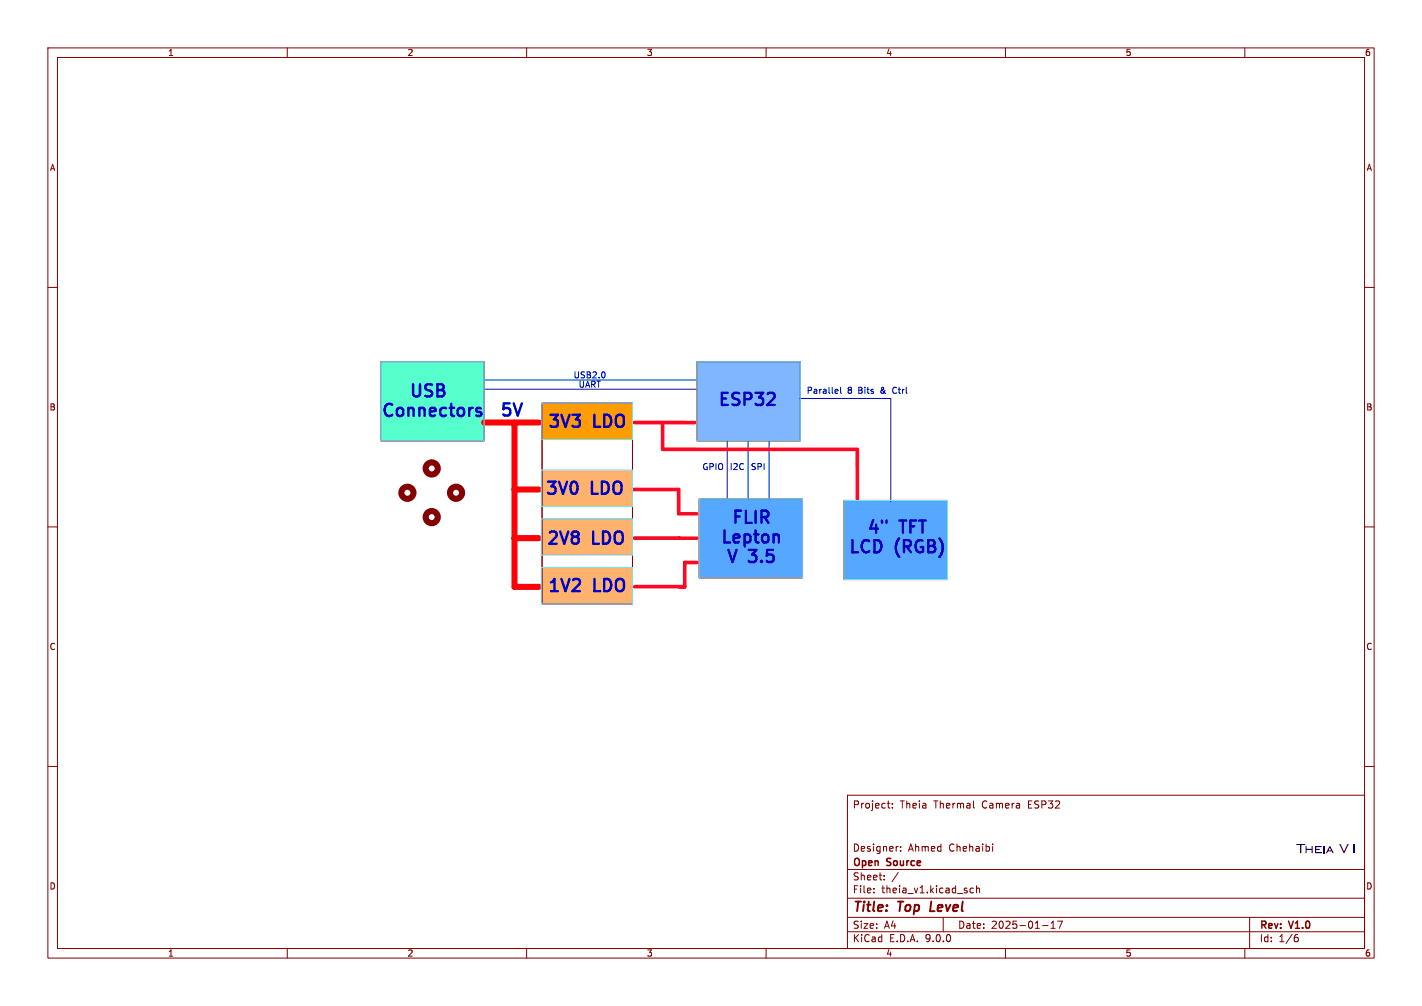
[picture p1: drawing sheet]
<svg xmlns="http://www.w3.org/2000/svg" width="297mm" height="210mm" viewBox="0 0 297 210" stroke-linecap="round" stroke-linejoin="round" font-family="sans-serif">
<g fill="none" stroke="#840000" stroke-width=".21">
<path d="M10 10h277v190h-277zM12 12h273v186h-273zM60 10v2M110 10v2M160 10v2M210 10v2M260 10v2M10 60h2M79.5 75.5h21.6v16.5h-21.6zM145.6 75.5h21.6v16.5h-21.6zM285 60h2M113.2 84.2h18.9v41.9h-18.9z"/>
<path d="M10 110h2M146 104.1h21.6v16.5h-21.6zM176.3 104.5h21.6v16.5h-21.6zM285 110h2M10 160h2M177 166h108v32h-108zM185.3 167.7h.6M185.6 168.6l.3 .1M186.4 168.6v.1M186.4 167.8v.1M187.5 176.7h.1M188.1 177.6v.1"/>
<path d="M188.1 176.8v.1M203.3 168.5l.2 .2M207.3 176.2v.1M207.3 176.7v1M285 160h2M60 198v2M110 198v2M160 198v2M177 194.5h108M177 191.5h108M177 187.5h108M177 181.5h108"/>
<path d="M182.5 186.3v.1M182.5 185.5v.1M184.7 183.6v.1M184.7 182.8v.1M187.6 182.1l-1.3 2M197 191.5v3M203.3 185.5l-.4-.1-.3 .3 .1 .6h.6M204 185.5l.2-.1 .3 .1 .1 .9M204 184.9v1.5M210 198v2M217.7 193.2h1.2M219.5 193.8h.9"/>
<path d="M219.5 192.7l.5-.4v1.5M220.9 192.3h1l-.7 1.5M260 198v2M261 191.5v6.5M270.6 195.7h.4l.2 .3-.1 .5-.5 .1M271 195.1l-.4 .1"/>
</g>
<path d="M194.5 188.2l-.2 2h.9" fill="none" stroke="#840000" stroke-width=".4"/>
<g fill="#ffb26b">
<path d="M113 108.3h19.1v7.6h-19.1z"/>
<path d="M113 118.4h19.1v7.7h-19.1z"/>
<path d="M113 98.1h19.1v7.6h-19.1z"/>
</g>
<path d="M113.2 84.2h18.9v7.6h-18.9z" fill="#ff9d00"/>
<path d="M145.6 75.5h21.6v16.5h-21.6z" fill="#7fb6ff"/>
<path d="M146.1 104.1h21.5v16.5h-21.5z" fill="#55a7ff"/>
<path d="M79.5 75.5h21.6v16.5h-21.6z" fill="#57ffcd"/>
<path d="M176.3 104.5h21.6v16.5h-21.6z" fill="#55a7ff"/>
<path d="M79.5 75.5h21.6v16.5h-21.6zM145.6 75.5h21.6v16.5h-21.6zM113.2 84.2h18.9v41.9h-18.9zM146 104.1h21.6v16.5h-21.6zM176.3 104.5h21.6v16.5h-21.6z" fill="none" stroke="#840000" stroke-width=".21"/>
<g fill="none" stroke="#840000" stroke-width="1.3">
<circle cx="90.2" cy="97.8" r="1.27"/>
<circle cx="85.1" cy="102.9" r="1.27"/>
<circle cx="90.2" cy="107.9" r="1.27"/>
<circle cx="95.2" cy="102.9" r="1.27"/>
</g>
<path d="M101.1 88.2h11.4M107.5 88.2v34.3h5M107.5 112.3h5M107.5 102.2h5" fill="none" stroke="#ff0009" stroke-width="1.3"/>
<path d="M132.5 88.2h12.6M138.4 88.3v5.5M138.4 93.8h40.7v10.3M132.3 102.2h9.5v4.9M132.5 112.3h9.4M141.8 112.3h3.8M141.8 107.3h3.8M145.6 117.4h-2.6v5.1h-1.2M132.5 122.5h10.5" fill="none" stroke="#ff0825" stroke-width=".76"/>
<path d="M101.1 79.3h44.5M126.3 77.9v.8M101.3 81.3h44.1M151.9 92v12.1M156.2 92.1v12.1M160.6 92.1v12.1M167 83.2h19.1v21.5M174.6 81.3h.4v.3l-.6 .1M175 82.1h-.4M175.6 80.8v1.1l.1 .2" fill="none" stroke="#0000c2" stroke-width=".21"/>
<path d="M99.8 86l.6 .1 .1 .4-.3 .3h-.5M99.8 85.1l.6 .2M160.2 84.5h1.6M161.7 82.2l.1 .3-.1 .6" fill="none" stroke="#0000c2" stroke-width=".51"/>
<path d="M79.5 75.5h21.6v16.5h-21.6zM145.6 75.5h21.6v16.5h-21.6zM113 98.1h19.1v7.6h-19.1zM113.2 84.2h18.9v7.6h-18.9zM113 108.3h19.1v7.6h-19.1zM113 118.4h19.1v7.7h-19.1zM146.1 104.1h21.5v16.5h-21.5zM176.3 104.5h21.6v16.5h-21.6z" fill="none" stroke="#75e8ff" stroke-width=".21"/>
<g font-size="3.5" fill="#0000c2">
<text x="85.2" y="83.6">USB</text>
<text x="79.4" y="87.7">Connectors</text>
<text x="104.1" y="87.6">5V</text>
<text x="114.1" y="90">3V3</text>
<text x="124.1" y="90">LDO</text>
<text x="149.7" y="85.4">ESP32</text>
<text x="113.6" y="104">3V0</text>
<text x="123.5" y="104">LDO</text>
<text x="152.5" y="110">FLIR</text>
<text x="180.8" y="112.1">4&quot;</text>
<text x="188.1" y="112.1">TFT</text>
<text x="113.8" y="114.4">2V8</text>
<text x="123.8" y="114.4">LDO</text>
<text x="150.2" y="114.1">Lepton</text>
<text x="151.4" y="118.2">V</text>
<text x="156.5" y="118.2">3.5</text>
<text x="176.9" y="116.2">LCD</text>
<text x="187" y="116.2">(RGB)</text>
<text x="114.1" y="124.3">1V2</text>
<text x="124.1" y="124.3">LDO</text>
</g>
<text font-size="3.5" x="270.9" y="178.9">TheiaV1</text>
<g font-size="2.8" fill="#840000">
<text x="178" y="190.9">Title:</text>
<text x="187.7" y="190.9">Top</text>
<text x="195.1" y="190.9">Level</text>
</g>
<g font-size="2.1" fill="#840000">
<text x="178" y="169">Project:</text>
<text x="187.9" y="169">Theia</text>
<text x="195.1" y="169">Thermal</text>
<text x="205.3" y="169">Camera</text>
<text x="215" y="169">ESP32</text>
<text x="178" y="178">Designer:</text>
<text x="189.7" y="178">Ahmed</text>
<text x="198.2" y="178">Chehaibi</text>
<text x="178" y="184">Sheet:</text>
<text x="178" y="181.2">Open</text>
<text x="185.3" y="181.2">Source</text>
<text x="178" y="186.7">File:</text>
<text x="184.1" y="186.7">theia_v1.kicad_sch</text>
<text x="178" y="196.9">KiCad</text>
<text x="178" y="194.1">Size:</text>
<text x="184.7" y="194.1">A4</text>
<text x="185.7" y="196.9">E.D.A.</text>
<text x="193.3" y="196.9">9.0.0</text>
<text x="200" y="194.1">Date:</text>
<text x="207" y="194.1">2025-01-17</text>
<text x="263" y="194.3">Rev:</text>
<text x="263" y="196.9">Id:</text>
<text x="267.1" y="196.9">1/6</text>
<text x="269.4" y="194.3">V1.0</text>
</g>
<g font-size="1.8" fill="#840000">
<text x="35" y="11.9">1</text>
<text x="85" y="11.9">2</text>
<text x="135" y="11.9">3</text>
<text x="185" y="11.9">4</text>
<text x="235" y="11.9">5</text>
<text x="285" y="11.9">6</text>
<text x="10.3" y="35.9">A</text>
<text x="285.3" y="35.9">A</text>
<text x="10.3" y="85.9">B</text>
<text x="285.3" y="85.9">B</text>
<text x="10.3" y="135.9">C</text>
<text x="285.3" y="135.9">C</text>
<text x="10.3" y="185.9">D</text>
<text x="285.3" y="185.9">D</text>
<text x="35" y="199.9">1</text>
<text x="85" y="199.9">2</text>
<text x="135" y="199.9">3</text>
<text x="185" y="199.9">4</text>
<text x="235" y="199.9">5</text>
<text x="285" y="199.9">6</text>
</g>
<g font-size="1.8" fill="#0000c2">
<text x="119.7" y="79.2">USB2.0</text>
<text x="120.8" y="81.1">UART</text>
<text x="168.4" y="82.4">Parallel</text>
<text x="177" y="82.4">8</text>
<text x="179.4" y="82.4">Bits</text>
<text x="184.2" y="82.4">&amp;</text>
<text x="186.9" y="82.4">Ctrl</text>
<text x="146.6" y="98.3">GPIO</text>
<text x="152.3" y="98.3">I2C</text>
<text x="156.7" y="98.3">SPI</text>
</g>
</svg>
